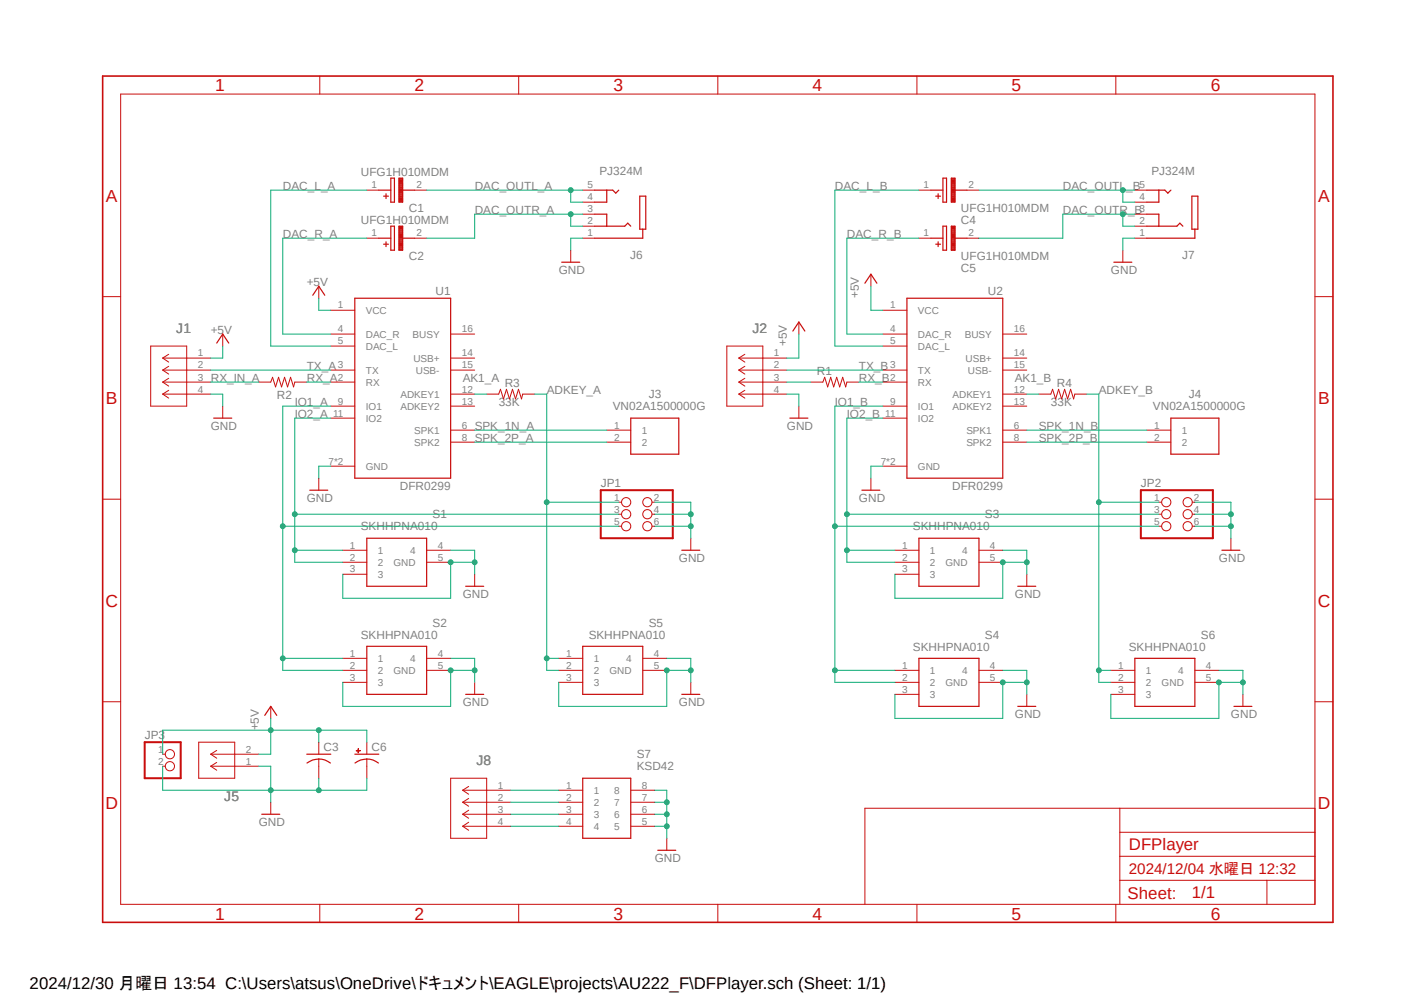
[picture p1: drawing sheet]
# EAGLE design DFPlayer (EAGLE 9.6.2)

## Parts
C1  UFG1H010MDM  [CAPPRD200W60D550H1250]
C2  UFG1H010MDM  [CAPPRD200W60D550H1250]
C3  C-US025-024X044  [C025-024X044]
C4  UFG1H010MDM  [CAPPRD200W60D550H1250]
C5  UFG1H010MDM  [CAPPRD200W60D550H1250]
C6  CPOL-USB45181A  [B45181A]
J1  S4B-PH-K-S(LF)(SN)  [CONN_S4B-PH-K-S_JST]
J2  S4B-PH-K-S(LF)(SN)  [CONN_S4B-PH-K-S_JST]
J3  VN02A1500000G  [VN02A1500000G]
J4  VN02A1500000G  [VN02A1500000G]
J5  S2B-PH-K-S(LF)(SN)  [CONN_S2B-PH-K-S_JST]
J6  PJ324M  [WENZHOU_PJ324M]
J7  PJ324M  [WENZHOU_PJ324M]
J8  S4B-PH-K-S(LF)(SN)  [CONN_S4B-PH-K-S_JST]
JP1  PINHD-2X3  [2X03]
JP2  PINHD-2X3  [2X03]
JP3  PINHD-1X2  [1X02]
R1  R-US_0204/7  [0204/7]
R2  R-US_0204/7  [0204/7]
R3  R-US_0204/7  [0204/7]
R4  R-US_0204/7  [0204/7]
S1  SKHHPNA010  [SKHHPJA010]
S2  SKHHPNA010  [SKHHPJA010]
S3  SKHHPNA010  [SKHHPJA010]
S4  SKHHPNA010  [SKHHPJA010]
S5  SKHHPNA010  [SKHHPJA010]
S6  SKHHPNA010  [SKHHPJA010]
S7  KSD42  [DIP815W60P254L1210H450Q8N]
U1  DFR0299  [MODULE_DFR0299]
U2  DFR0299  [MODULE_DFR0299]

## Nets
+5V: C3.1 C6.+ J1.1 J2.1 J5.2 JP3.1 U1.1(VCC) U2.1(VCC)
ADKEY_A: JP1.1 R3.2 S5.1 S5.2
ADKEY_B: JP2.1 R4.2 S6.1 S6.2
AK1_A: R3.1 U1.12(ADKEY1)
AK1_B: R4.1 U2.12(ADKEY1)
DAC_L_A: C1.1(+) U1.5(DAC_L)
DAC_L_B: C4.1(+) U2.5(DAC_L)
DAC_OUTL_A: C1.2(-) J6.4(TIP_1) J6.5(TIP_2)
DAC_OUTL_B: C4.2(-) J7.4(TIP_1) J7.5(TIP_2)
DAC_OUTR_A: C2.2(-) J6.2(RING_1) J6.3(RING_2)
DAC_OUTR_B: C5.2(-) J7.2(RING_1) J7.3(RING_2)
DAC_R_A: C2.1(+) U1.4(DAC_R)
DAC_R_B: C5.1(+) U2.4(DAC_R)
GND: C3.2 C6.- J1.4 J2.4 J5.1 J6.1(SLEEVE) J7.1(SLEEVE) JP1.2 JP1.4 JP1.6 JP2.2 JP2.4 JP2.6 JP3.2 S1.3 S1.4 S1.5(GND) S2.3 S2.4 S2.5(GND) S3.3 S3.4 S3.5(GND) S4.3 S4.4 S4.5(GND) S5.3 S5.4 S5.5(GND) S6.3 S6.4 S6.5(GND) S7.5 S7.6 S7.7 S7.8 U1.7(GND) U1.10(GND) U2.7(GND) U2.10(GND)
IO1_A: JP1.5 S2.1 S2.2 U1.9(IO1)
IO1_B: JP2.5 S4.1 S4.2 U2.9(IO1)
IO2_A: JP1.3 S1.1 S1.2 U1.11(IO2)
IO2_B: JP2.3 S3.1 S3.2 U2.11(IO2)
N$1: J8.1 S7.1
N$2: J8.2 S7.2
N$3: J8.3 S7.3
N$4: J8.4 S7.4
N$8: J2.3 R1.1
RX_A: R2.2 U1.2(RX)
RX_B: R1.2 U2.2(RX)
RX_IN_A: J1.3 R2.1
SPK_1N_A: J3.1 U1.6(SPK1)
SPK_1N_B: J4.1 U2.6(SPK1)
SPK_2P_A: J3.2 U1.8(SPK2)
SPK_2P_B: J4.2 U2.8(SPK2)
TX_A: J1.2 U1.3(TX)
TX_B: J2.2 U2.3(TX)
Unconnected: U1.13(ADKEY2) U1.14(USB+) U1.15(USB-) U1.16(BUSY) U2.13(ADKEY2) U2.14(USB+) U2.15(USB-) U2.16(BUSY)

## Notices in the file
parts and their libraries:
AU222_F: COPYRIGHT: Copyright (C) 2024 Ultra Librarian. All rights reserved.
